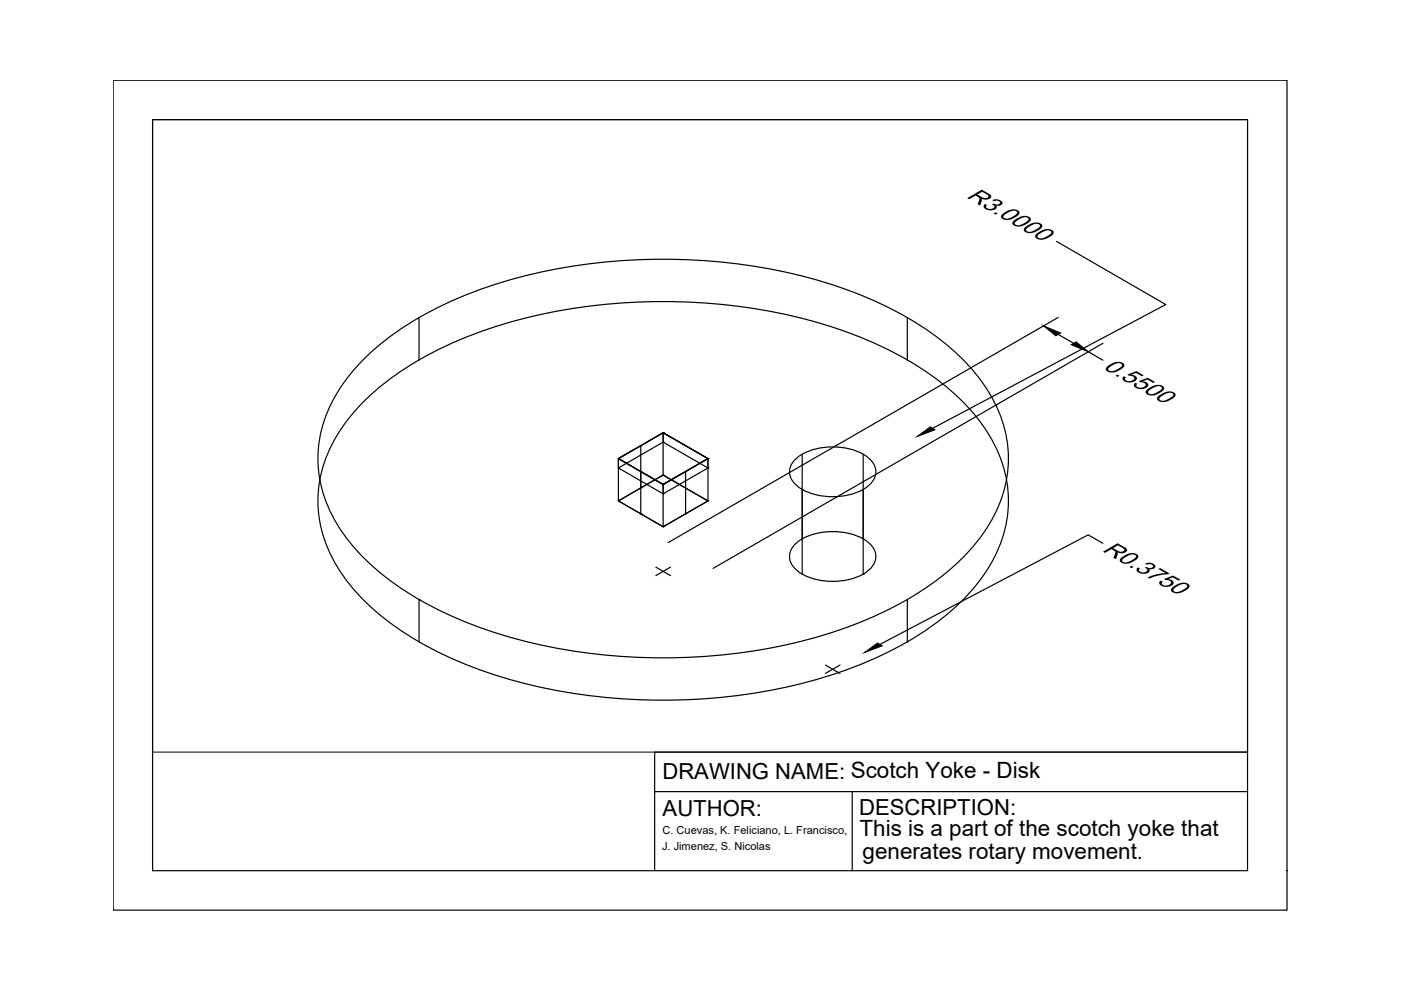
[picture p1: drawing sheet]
<svg xmlns="http://www.w3.org/2000/svg" width="297mm" height="210mm" viewBox="0 0 297 210" stroke-linecap="round" stroke-linejoin="round" font-family="sans-serif">
<!-- layer: 0 -->
<g fill="none" stroke="#000" stroke-width=".25">
<path d="M24 17h248.9v176h-248.9zM224 51.2l23.2 13.4-49.5 26.2M76.9 76.4a68.9 68.9 0 0 1 27.6-15.9 121.6 121.6 0 0 1 72.3 0 68.9 68.9 0 0 1 27.5 15.9 29.8 29.8 0 0 1 9.5 20.8 29.8 29.8 0 0 1-9.5 20.9 68.9 68.9 0 0 1-27.5 15.9 121.6 121.6 0 0 1-72.3 0 68.9 68.9 0 0 1-27.6-15.9 29.8 29.8 0 0 1-9.5-20.9 29.8 29.8 0 0 1 9.5-20.8zM88.8 67.3v9M192.4 67.3v9M224.4 67.3l-82.7 47.7M224.4 70.9l3.2 1.9M230.7 74.6l3.2 1.8M233.9 72.8l-82.7 47.7M76.9 85.3a68.9 68.9 0 0 1 27.6-15.9 121.6 121.6 0 0 1 72.3 0 68.9 68.9 0 0 1 27.5 15.9 29.8 29.8 0 0 1 9.5 20.9 29.8 29.8 0 0 1-9.5 20.9 68.9 68.9 0 0 1-27.5 15.9 121.6 121.6 0 0 1-72.3 0 68.9 68.9 0 0 1-27.6-15.9 29.8 29.8 0 0 1-9.5-20.9 29.8 29.8 0 0 1 9.5-20.9zM131.1 97.2l9.5-5.4 9.5 5.4-9.5 5.5zM131.1 97.2h.1"/>
<path d="M131.1 99.2l9.5 5.5v-2l9.5-5.5v2l-9.5 5.5M131.1 99.2h.1M131.1 97.2v9M135.9 100h.1M135.9 94.5h.1M135.9 94.5v14.4M140.6 91.8h.1M140.6 91.8v1.9l9.5 5.5M140.6 93.7l-9.5 5.5v-2M140.6 93.7h.1M140.6 91.8v8.9M145.4 100h.1"/>
<path d="M145.4 100v8.9M150.1 97.2h.1M150.1 97.2l-9.5-5.4-9.5 5.4 9.5 5.5M150.1 99.2h.1M150.1 97.2v9M168.5 97.5a12.6 12.6 0 0 1 10.4-2.6 9.3 9.3 0 0 1 6.2 3.3 3.5 3.5 0 0 1-1.2 5 13.7 13.7 0 0 1-14.7 0 3.6 3.6 0 0 1-.7-5.7zM170.1 96.3v25.4M183 96.3v25.4M131.1 106.2l9.5-5.5 9.5 5.5-9.5 5.5zM131.1 106.2h.1M135.9 108.9h.1M135.9 103.5h.1"/>
<path d="M140.6 102.7h.1M140.6 111.7h.1M140.6 100.7h.1M140.6 104.7h.1M140.6 102.7v9M145.4 108.9h.1M150.1 106.2h.1M168.5 115.5a12.6 12.6 0 0 1 10.4-2.6 9.3 9.3 0 0 1 6.2 3.3 3.5 3.5 0 0 1-1.2 4.9 13.7 13.7 0 0 1-14.7 0 3.6 3.6 0 0 1-.7-5.6zM170.1 103.8h.1M233.8 115.2l-3.1-1.8-44.1 23.2M88.8 127.1h.1M88.8 127.1v9"/>
<path d="M139.1 120.2l3.1 1.8M142.2 120.2l-3.1 1.8M183 121.7h.1M192.4 136.1h.1M192.4 127.1v9M175 141l3.1 1.8M178.1 141l-3.1 1.8M264.5 159.5v-134.1h-232.2v159.2h106.5v-16.8h125.7v-8.3h-125.7v8.3M180.7 167.8v16.8h-41.9M264.5 167.8v16.8h-83.8"/>
</g>
<path d="M221.3 69.1l3.6 1.5-1.1 .6zM227.1 73.1l1.1-.6 2.5 2.1zM194.5 92.5l2.7-2 1 .6zM183.3 138.3l2.8-2 1 .6z" fill="#000" stroke="#000" stroke-width=".21"/>
<path d="M32.3 25.4h232.2v134.1h-232.2z" fill="none" stroke="#000" stroke-width=".21"/>
<g font-size="5.6">
<text x="204.7" y="41.8" transform="rotate(30 204.7 41.8)">R3.0000</text>
<text x="233.7" y="78.1" transform="rotate(30 233.7 78.1)">0.5500</text>
<text x="233.5" y="116.8" transform="rotate(30 233.5 116.8)">R0.3750</text>
</g>
<g font-size="4.8">
<text x="182.2" y="177.3">This is a part of the scotch yoke that</text>
<text x="182.9" y="182.1">generates rotary movement.</text>
</g>
<g font-size="4.7">
<text x="140.4" y="165.1">DRAWING NAME: Scotch Yoke - Disk</text>
<text x="140.5" y="173.1">AUTHOR:</text>
<text x="182.1" y="172.7">DESCRIPTION:</text>
</g>
<g font-size="2.3">
<text x="140.5" y="176.9">C. Cuevas, K. Feliciano, L. Francisco,</text>
<text x="140.4" y="180.1">J. Jimenez, S. Nicolas</text>
</g>
</svg>
